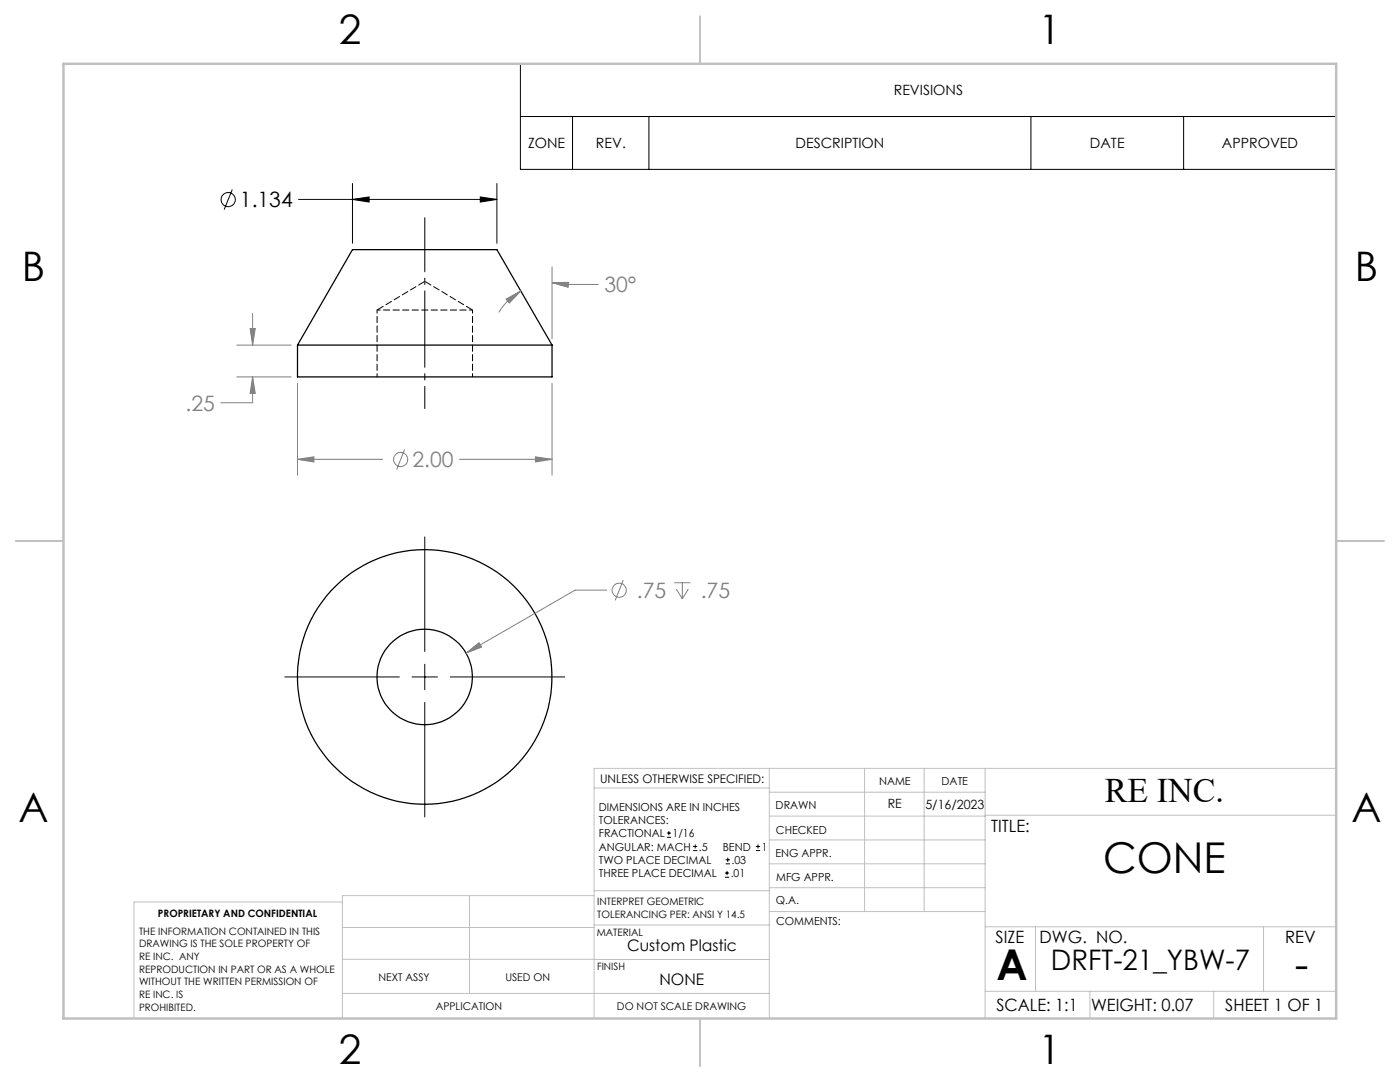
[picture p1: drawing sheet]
<svg xmlns="http://www.w3.org/2000/svg" width="279mm" height="216mm" viewBox="0 0 279 216" stroke-linecap="round" stroke-linejoin="round" font-family="sans-serif">
<g fill="none" stroke="#000" stroke-width=".25">
<path d="M59.4 68.9h50.8M59.4 68.9v6.3h50.8v-6.3M59.4 68.9l10.9-19.1h28.9l11 19.1"/>
<circle cx="84.7" cy="135.1" r="9.5"/>
<circle cx="84.8" cy="135.1" r="25.4"/>
</g>
<path d="M75.3 61.9v13.3M94.3 61.9h-19M94.3 75.2v-13.3" fill="none" stroke="#000" stroke-width=".2" stroke-dasharray="1.3 .6" stroke-dashoffset=".6"/>
<path d="M84.8 56.1l-9.5 5.8M94.3 61.9l-9.5-5.8" fill="none" stroke="#000" stroke-width=".2" stroke-dasharray="1.3 .6" stroke-dashoffset="-.2"/>
<g fill="none" stroke="#000" stroke-width=".2">
<path d="M103.9 12.7h162.8v21.1h-162.8zM46.4 37.8l-1.7 4M59.6 39.8h39.6M70.3 39.8l3.4-.5v1zM70.3 36.6v11.9M95.8 39.3l3.4 .5-3.4 .5zM99.2 36.6v11.9M103.9 23.2h162.8M114.3 23.2v10.6M129.5 23.2v10.6M205.7 23.2v10.6M236.2 23.2v10.6"/>
<path d="M84.8 107.1v22.9M56.8 135.1h22.9M82.2 135.1h5.1M84.8 132.5v5.1M89.9 135.1h22.8M84.8 140.2v22.8M133.1 167.1h.8M133.1 166.2h.8M133.5 165.8v.9M138.3 169.7h.8M138.3 168.9h.8M138.7 168.5v.8"/>
<path d="M144.7 175h.8M144.7 174.2h.8M144.8 172.4h.9M144.8 171.6h.9M145.1 173.8v.8M145.2 171.1v.9M150.8 169.7h.9M150.8 168.9h.9M151.3 168.5v.8"/>
<circle cx="45.5" cy="39.8" r="1.41"/>
</g>
<g fill="none" stroke="#808080" stroke-width=".2">
<path d="M101 59.7l2.9-1.6-2.3 2.4zM103.9 58.1a13.1 13.1 0 0 0-4.3 4.2M110.2 56.4l3.3-.1-.1 1zM110.2 56.4l1.4 .1 1.5 .3h6.3M110.2 53.2v14.4M47.2 68.9h10.9M47.2 75.2h10.9M49.9 65.5h1l-.5 3.4zM50.4 75.2l.5 3.3h-1zM50.4 75.2v5.2h-6.3M50.4 62.5v6.4M59.4 76.5v18.3"/>
<path d="M110.2 76.5v18.3M59.4 91.7l3.3-.5v1zM59.4 91.7h16.9M80.8 89.7l-1.6 4M91.7 91.7h18.5M106.9 91.2l3.3 .5-3.3 .5zM121.1 117.8h-6.3l-21.8 12.5M124.4 115.7l-1.6 4.1M134.5 116.3h3.3M135 117.5l1.2 2M136.2 116.3v3.2M137.4 117.5l-1.2 2"/>
<path d="M93 130.3l2.6-2.1 .5 .9z"/>
<circle cx="80" cy="91.7" r="1.42"/>
<circle cx="123.6" cy="117.8" r="1.41"/>
</g>
<path d="M84.8 68.8v12.7" fill="none" stroke="#000" stroke-width=".2" stroke-dasharray="15.2 1.3 1.3 1.3" stroke-dashoffset="10.8"/>
<path d="M84.8 68.8v-25.4" fill="none" stroke="#000" stroke-width=".2" stroke-dasharray="15.2 1.3 1.3 1.3" stroke-dashoffset="4.4"/>
<g fill="none" stroke="#c0c0c0" stroke-width=".2">
<path d="M118.6 157.2h34.9M153.5 153.3v49.9M153.5 158.1h43.1M172.5 153.3v28.6M184.4 153.3v28.6M196.6 153.3v49.9M266.7 153.3h-148.1v49.9M68.3 180h-41.6v23.2M93.7 178.7v19.5M118.6 178.7h-50.3v24.5M118.6 177.7h35M153.5 167.6h43.1"/>
<path d="M153.5 162.8h43.1M153.5 172.4h43.1M153.5 177.1h43.1M196.6 162.7h70.1M68.3 198.2h85.2M68.3 191.4l85.2 .1M68.3 185.1h50.3M118.6 184.6h35M153.6 181.9h43M196.6 197.8h70.1M196.6 184.9h70.1M206.7 184.9v12.9"/>
<path d="M217.5 197.8v5.4M242.2 197.8v5.4M252.2 184.9v12.9"/>
</g>
<path d="M139.7 3.2v9.5M3.1 107.9h9.6M266.7 107.9h9.5M139.7 203.2v9.6" fill="none" stroke="#c0c0c0" stroke-width=".25"/>
<path d="M12.7 12.7h254v190.5h-254z" fill="none" stroke="#c0c0c0" stroke-width=".5"/>
<path d="M95.8 39.3l3.4 .5-3.4 .5zM70.3 39.8l3.4-.5v1z" fill="#000"/>
<path d="M110.2 56.4l3.3-.1-.1 1zM101 59.7l2.9-1.6-2.3 2.4zM49.9 65.5h1l-.5 3.4zM50.4 75.2l.5 3.3h-1zM106.9 91.2l3.3 .5-3.3 .5zM59.4 91.7l3.3-.5v1zM93 130.3l3.1-1.2-.5-.9z" fill="#808080"/>
<g font-size="8.5">
<text x="220.1" y="174.2">CONE</text>
<text x="198.9" y="195.5">A</text>
<text x="258.4" y="195.4">-</text>
</g>
<g font-size="8.1">
<text x="67.6" y="8.9">2</text>
<text x="207.3" y="8.9">1</text>
<text x="4.4" y="56.1">B</text>
<text x="270.4" y="56.1">B</text>
<text x="3.7" y="164.1">A</text>
<text x="269.7" y="164.1">A</text>
<text x="67.6" y="212.4">2</text>
<text x="207.3" y="212.4">1</text>
</g>
<text font-size="6.9" x="220.5" y="160.1">RE INC.</text>
<text font-size="5.6" x="209.7" y="193.5">DRFT-21_YBW-7</text>
<text font-size="4.2" x="47.9" y="41.4">1.134</text>
<g font-size="4.2" fill="#808080">
<text x="120.6" y="58.3">30°</text>
<text x="37.1" y="81.9">.25</text>
<text x="82.3" y="93.2">2.00</text>
<text x="127.1" y="119.3">.75</text>
<text x="139.8" y="119.3">.75</text>
</g>
<g font-size="3.4">
<text x="197.8" y="166">TITLE:</text>
<text x="198.7" y="188.1">SIZE</text>
<text x="207.5" y="188.1">DWG. NO.</text>
<text x="256.5" y="188.2">REV</text>
<text x="198.8" y="201.7">SCALE: 1:1</text>
<text x="217.7" y="201.8">WEIGHT: 0.07</text>
<text x="244.5" y="201.7">SHEET 1 OF 1</text>
</g>
<g font-size="3.2">
<text x="125.2" y="189.8">Custom Plastic</text>
<text x="131.6" y="196.6">NONE</text>
</g>
<g font-size="2.8">
<text x="178.4" y="19">REVISIONS</text>
<text x="105.4" y="29.6">ZONE</text>
<text x="118.9" y="29.6">REV.</text>
<text x="158.8" y="29.6">DESCRIPTION</text>
<text x="217.5" y="29.6">DATE</text>
<text x="243.9" y="29.6">APPROVED</text>
</g>
<g font-size="2.5">
<text x="177.2" y="161.3">RE</text>
<text x="184.7" y="161.4">5/16/2023</text>
</g>
<text font-size="2.4" x="119.8" y="156.2">UNLESS OTHERWISE SPECIFIED:</text>
<g font-size="2.2">
<text x="119.5" y="161.8">DIMENSIONS ARE IN INCHES</text>
<text x="154.8" y="161.4">DRAWN</text>
<text x="175.4" y="156.6">NAME</text>
<text x="187.9" y="156.7">DATE</text>
<text x="119.5" y="164.4">TOLERANCES:</text>
<text x="119.5" y="167.1">FRACTIONAL</text>
<text x="134.2" y="167.1">1/16</text>
<text x="154.9" y="166.3">CHECKED</text>
<text x="119.5" y="172.4">TWO PLACE DECIMAL</text>
<text x="119.5" y="169.7">ANGULAR: MACH</text>
<text x="139.5" y="169.7">.5</text>
<text x="144.2" y="169.7">BEND</text>
<text x="146" y="172.4">.03</text>
<text x="152" y="169.7">1</text>
<text x="154.8" y="171">ENG APPR.</text>
<text x="119.5" y="175">THREE PLACE DECIMAL</text>
<text x="145.8" y="175">.01</text>
<text x="154.9" y="175.7">MFG APPR.</text>
<text x="154.9" y="180.4">Q.A.</text>
<text x="154.9" y="184.6">COMMENTS:</text>
</g>
<g font-size="2.1">
<text x="75.5" y="195.7">NEXT ASSY</text>
<text x="100.9" y="195.7">USED ON</text>
<text x="86.9" y="201.5">APPLICATION</text>
<text x="123.1" y="201.6">DO NOT SCALE DRAWING</text>
</g>
<g font-size="2">
<text x="31.5" y="182.9">PROPRIETARY AND CONFIDENTIAL</text>
<text x="119.2" y="180.6">INTERPRET GEOMETRIC</text>
<text x="119.2" y="183.1">TOLERANCING PER: ANSI Y 14.5</text>
<text x="27.8" y="186.5">THE INFORMATION CONTAINED IN THIS</text>
<text x="27.8" y="189">DRAWING IS THE SOLE PROPERTY OF</text>
<text x="27.8" y="191.6">RE INC. ANY</text>
<text x="119.1" y="186.7">MATERIAL</text>
<text x="27.8" y="194.1">REPRODUCTION IN PART OR AS A WHOLE</text>
<text x="27.8" y="196.6">WITHOUT THE WRITTEN PERMISSION OF</text>
<text x="119.1" y="193.5">FINISH</text>
<text x="27.8" y="199.1">RE INC. IS</text>
<text x="27.8" y="201.7">PROHIBITED.</text>
</g>
</svg>
